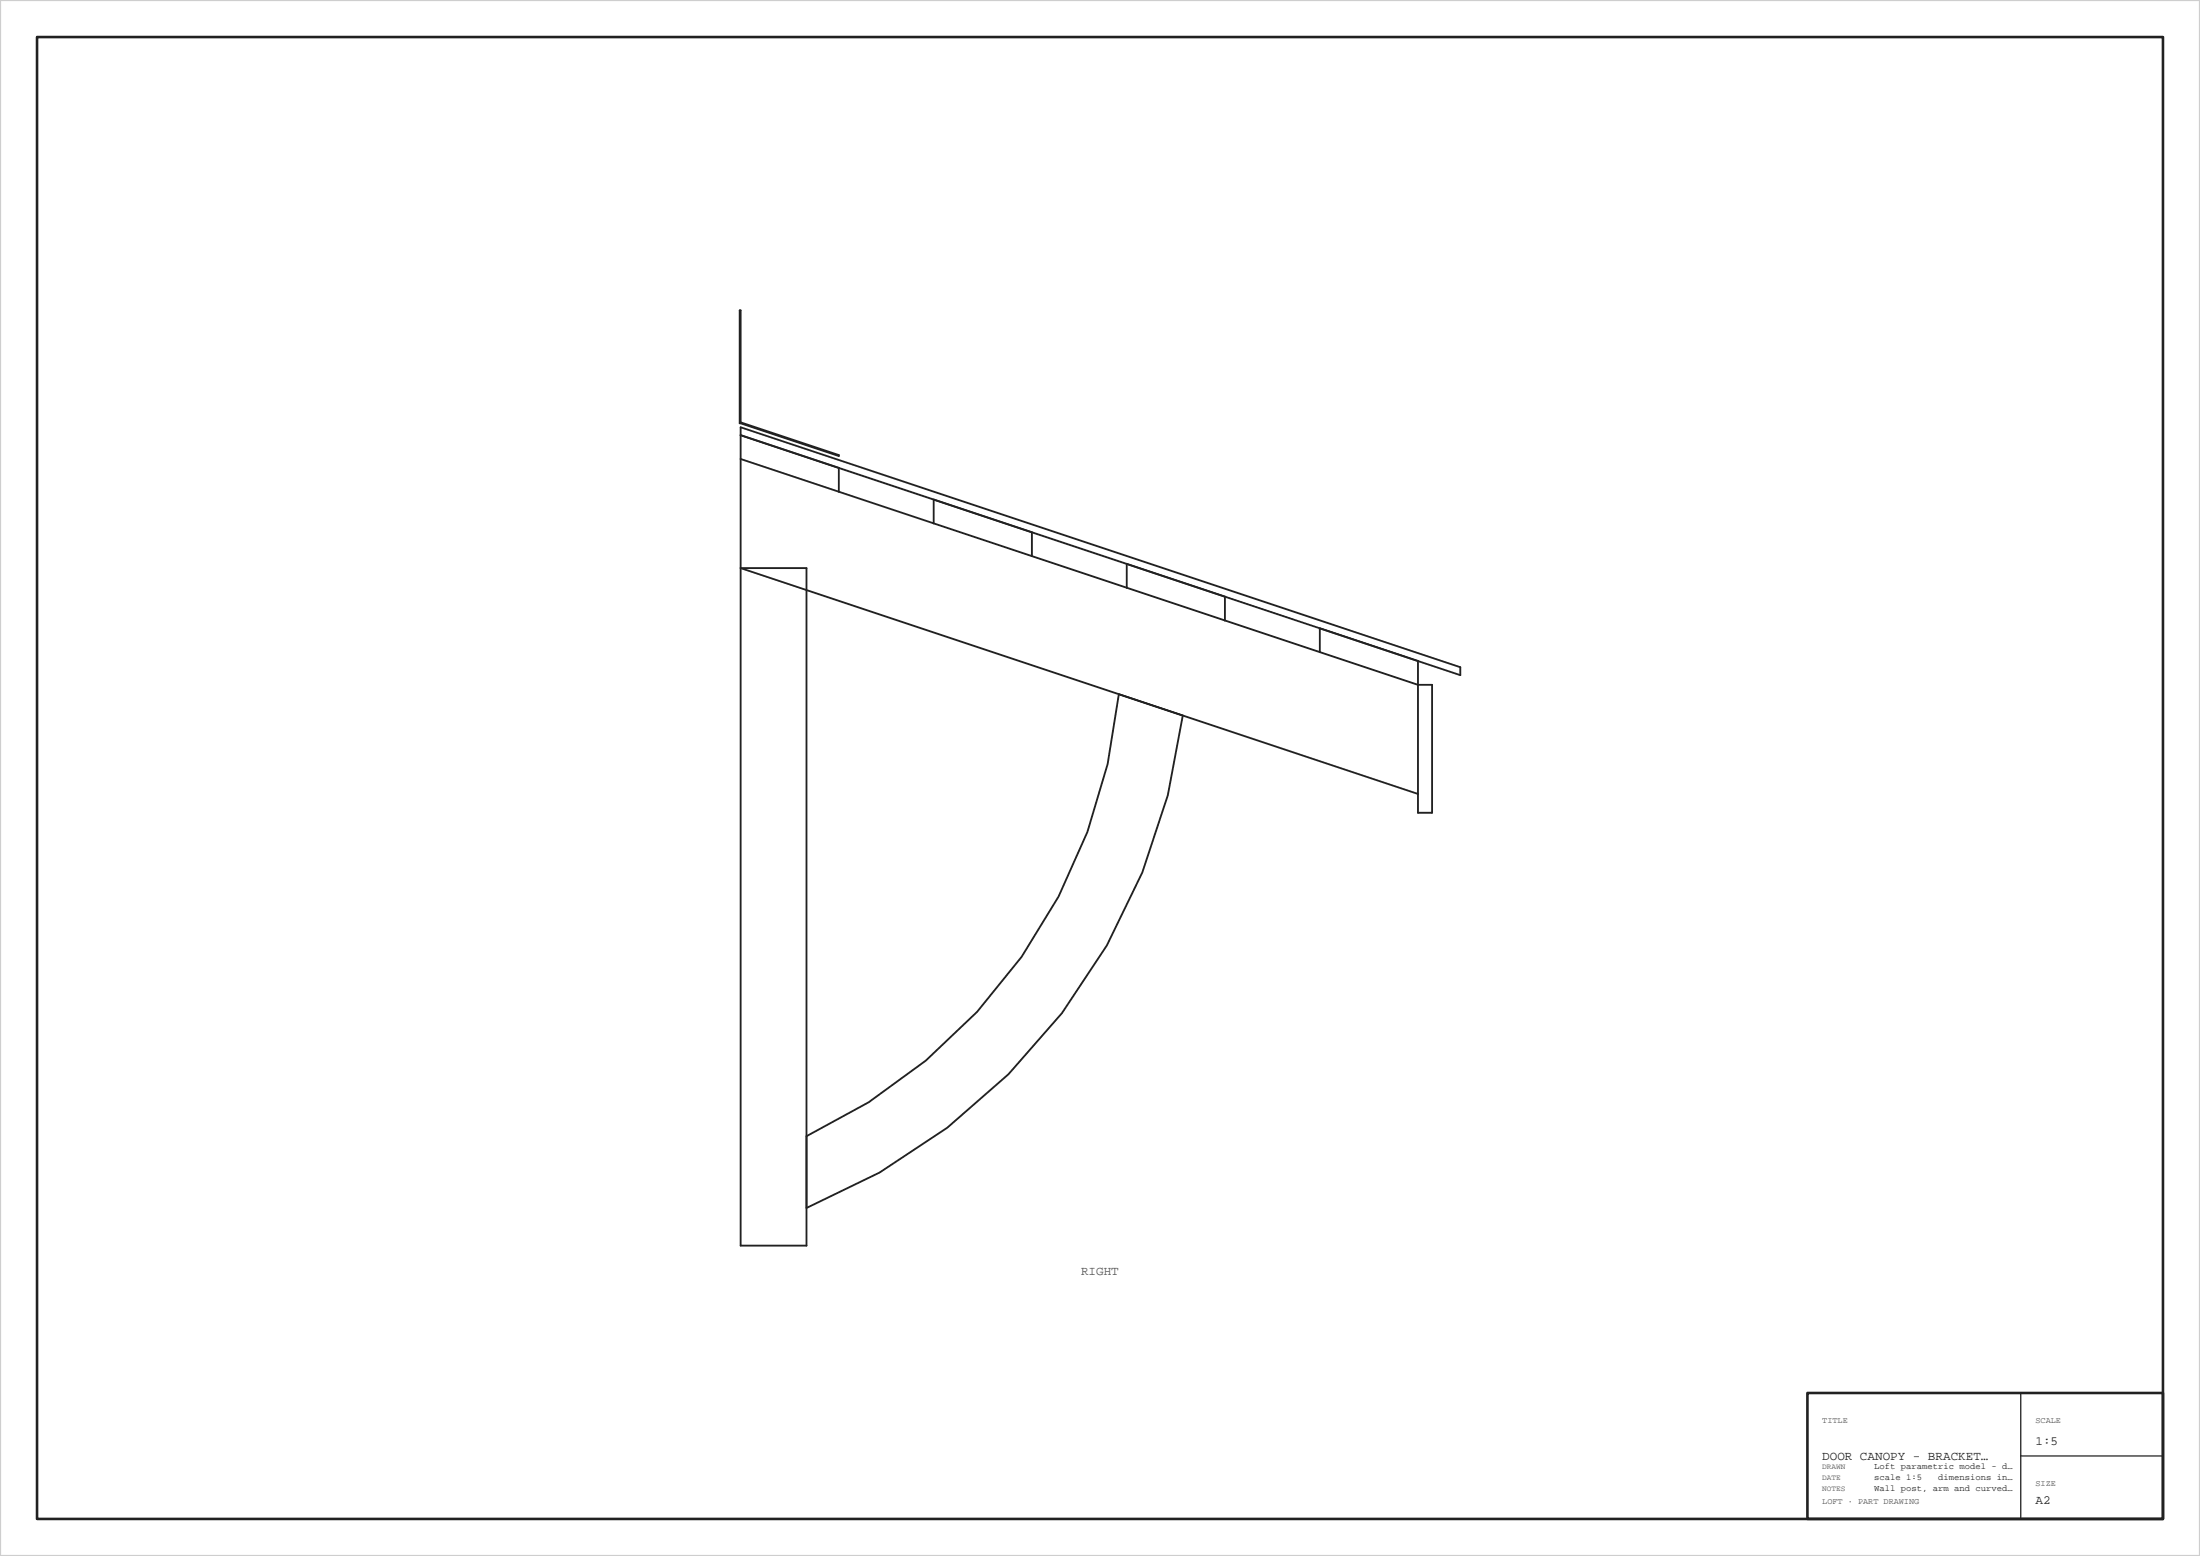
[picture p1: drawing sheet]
<svg xmlns="http://www.w3.org/2000/svg" width="594mm" height="420mm" viewBox="0 0 594 420" stroke-linecap="round" stroke-linejoin="round" font-family="sans-serif">
<path d="M0 0h594v420h-594z" fill-rule="evenodd" fill="#fff" stroke="#c9cfd7" stroke-width=".6"/>
<path d="M10 10h574v400h-574zM488 376h96v34h-96z" fill="none" stroke="#1b222b" stroke-width=".7"/>
<path d="M199.7 83.8h.3v30.2l26.5 8.8v.3l-26.8-8.8zM200 123.9l52.1 17.4M226.5 132.7v-6.4l-26.5-8.8 194.3 64.7v-2.1l-194.3-64.8v220.9h17.8v-182.9h-17.8l182.9 61M252.1 141.3v-6.5l26.5 8.9v6.4M252.1 141.3l26.5 8.8M278.6 150.1l25.6 8.5M304.2 152.2v6.4M304.2 158.6l52.1 17.4M330.7 161.1v6.4M356.3 169.6l26.6 8.8v41h3.8v-34.5h-3.8l-26.6-8.9zM217.8 306.7l16.7-9.2 15.5-11.2 13.8-13.2 12-14.8 10-16.3 7.8-17.4 5.5-18.4 3-18.8 17.3 5.7-4.1 21.6-6.9 20.8-9.6 19.7-12.1 18.3-14.4 16.5-16.5 14.4-18.3 12.1-19.7 9.6" fill="none" stroke="#1b222b" stroke-width=".5"/>
<path d="M545.6 376v34M545.6 393h38.4" fill="none" stroke="#1b222b" stroke-width=".35"/>
<text font-size="3.4" fill="#48525e" x="291.9" y="344.2">RIGHT</text>
<g font-size="3.4" fill="#1b222b">
<text x="492" y="394">DOOR CANOPY - BRACKET…</text>
<text x="549.6" y="390">1:5</text>
<text x="549.6" y="406">A2</text>
</g>
<g font-size="2.4" fill="#1b222b">
<text x="506" y="396.5">Loft parametric model - d…</text>
<text x="506" y="399.5">scale 1:5</text>
<text x="523.3" y="399.5">dimensions in…</text>
<text x="506" y="402.5">Wall post, arm and curved…</text>
</g>
<g font-size="2.3" fill="#48525e">
<text x="492" y="384">TITLE</text>
<text x="549.6" y="384">SCALE</text>
<text x="549.6" y="401">SIZE</text>
<text x="492" y="406">LOFT · PART DRAWING</text>
</g>
<g font-size="2.1" fill="#48525e">
<text x="492" y="396.5">DRAWN</text>
<text x="492" y="399.5">DATE</text>
<text x="492" y="402.5">NOTES</text>
</g>
</svg>
